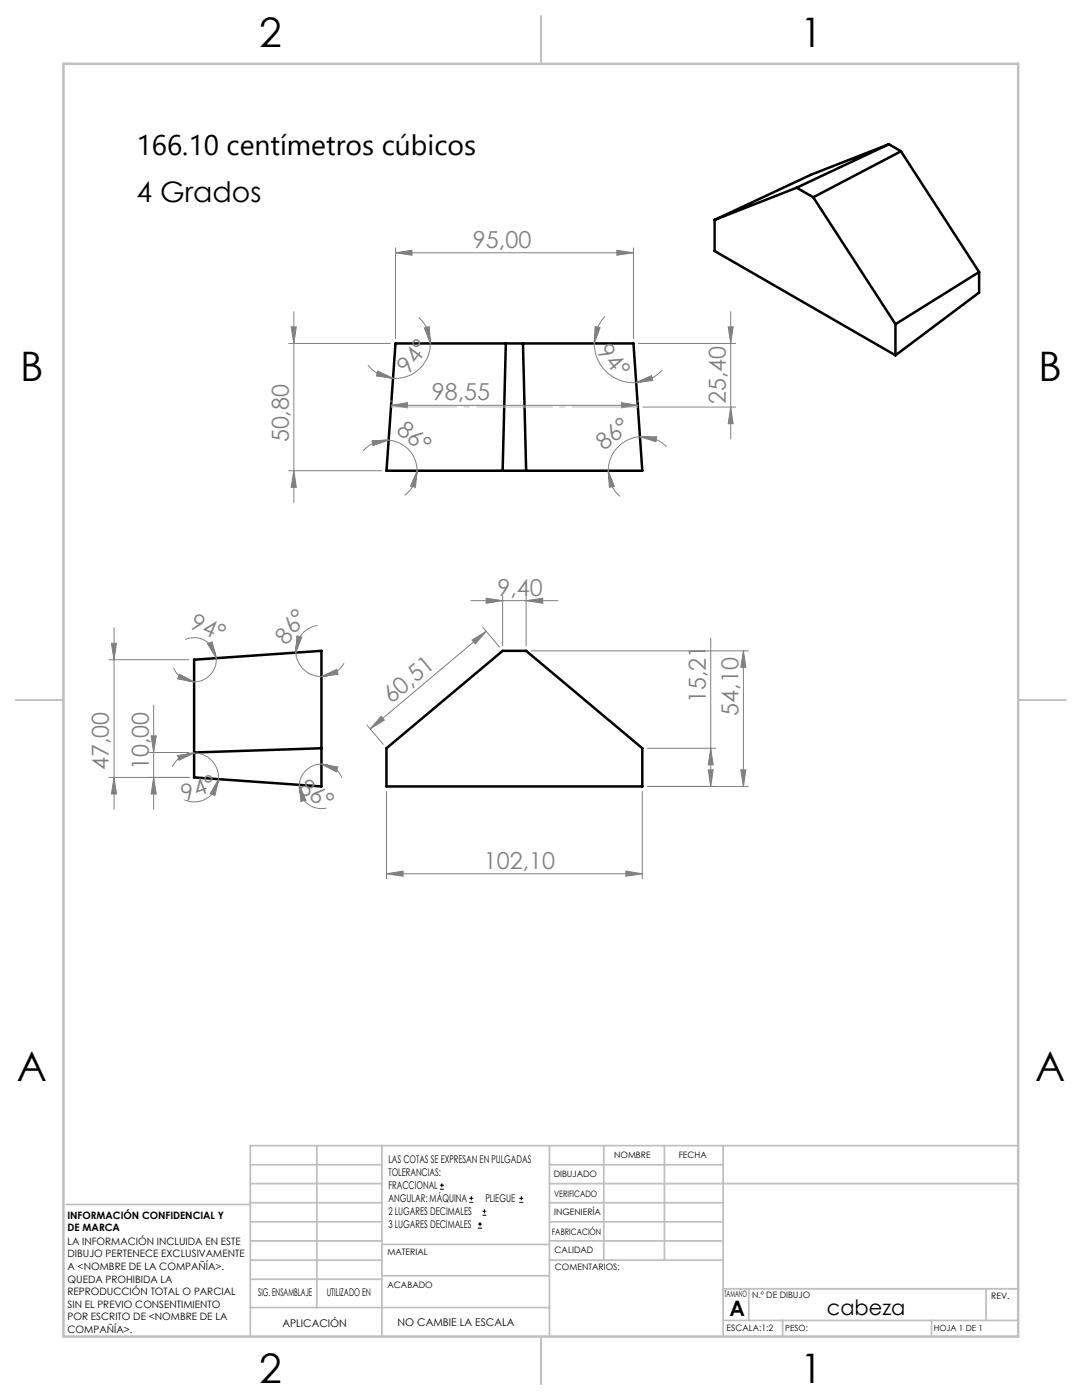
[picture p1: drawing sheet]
<svg xmlns="http://www.w3.org/2000/svg" width="216mm" height="279mm" viewBox="0 0 216 279" stroke-linecap="round" stroke-linejoin="round" font-family="sans-serif">
<g fill="none" stroke="#000" stroke-width=".5">
<path d="M159 37.5l-16.4 6.4M159 37.5l3.3 1.9M162.3 39.4l16.4 25.3M177.4 28.8l-18.4 8.7M177.4 28.8l2.4 1.4M177.4 28.8l-15.6 6.1-19.2 9M179.8 30.2l-17.5 9.2M179.8 30.2l15.6 24.1M142.6 43.9v6.2l36.1 20.8M195.4 54.3l-16.7 10.4M195.4 54.3v4.1l-16.7 12.5M78.9 68.5h47.5l1.8 25.4h-51.1z"/>
<path d="M100.9 68.5l-.6 25.4M104.4 68.5l.6 25.4M178.7 64.7v6.2M38.7 131.7l25.4-1.8v27.1l-25.4-1.8zM64.1 149.3l-25.4 .9M77.1 149.3l23.2-19.4h4.7l23.2 19.4v7.7h-51.1z"/>
</g>
<g fill="none" stroke="#000" stroke-width=".2">
<path d="M87.8 237.3h.8M87.8 236.5h.8M88.2 236.1v.9M93.6 240h.8M93.6 239.1h.8M94.1 238.7v.8M103.6 240h.8M103.6 239.1h.8M104 238.7v.8M95.4 245.1h.8M95.4 244.3h.8M95.8 243.9v.8"/>
<path d="M96.3 242.5h.7M96.3 241.7h.7M96.7 241.3v.8"/>
</g>
<g fill="none" stroke="#808080" stroke-width=".2">
<path d="M78.9 50.4l3.3-.4v.9zM78.9 49.5v18.1M78.9 50.4h47.5M123.1 50l3.3 .4-3.3 .5zM126.4 49.5v18.1M57.6 68.5h20.3M58.1 65.2h1l-.5 3.3zM58.6 62.2v38.1M73.4 72.8a6.9 6.9 0 0 0 5 2.7M75.4 74l3 1.5-3.3-.5zM78 79.9v.4M83.6 63.4a7 7 0 0 1 2.3 5.1"/>
<path d="M84.7 65.4l1-.2 .2 3.3zM85.9 68.5a7 7 0 0 1-7.5 7M118.6 68.5a7.8 7.8 0 0 0 8.3 7.8M118.7 65.2l1 .2-1.1 3.1zM120.7 63.1l-.3 .4a8 8 0 0 0-1.8 5M126.9 76.3l3.1-1.3 .2 1zM127.3 79.9v.4M127.4 68.5h19.4M132.2 73.8a7.9 7.9 0 0 1-5.3 2.5M145.3 65.2h1l-.5 3.3zM145.8 62.2v25.4M57.6 93.9h18.5"/>
<path d="M58.6 93.9l.5 3.4h-1zM74.2 87.9l3.3-.1-3.1 1.1zM77.5 87.8a6.1 6.1 0 0 1 5.7 6.1M77.5 87.8a6.2 6.2 0 0 0-5 2.2M78 80.9l3.3-.5v1zM78 80.9h49.3M83.2 93.9l-.3 3.4-1-.3zM83.2 93.9a6.2 6.2 0 0 1-2.4 4.9M121.4 93.9l1.2 3.1-1 .3zM121.4 93.9a6.9 6.9 0 0 0 2.3 5.2M124 80.4l3.3 .5-3.3 .5zM127.7 87.2h3.4l-.2 1z"/>
<path d="M127.7 87.2a6.8 6.8 0 0 0-6.3 6.7M127.7 87.2a6.5 6.5 0 0 1 5.3 1.9M128.3 81.2h18.5M145.8 81.2l.5 3.4h-1zM93.9 119.9h17.4M97 119.4l3.3 .5-3.3 .5zM100.3 118.9v10M105 119.9l3.3-.5v1zM105 118.9v10M21.7 131.7h16M22.2 128.4h1l-.4 3.3zM22.8 125.3v36.2"/>
<path d="M34.6 133.3a4.4 4.4 0 0 0 4.1 2.8M35.8 134.5l2.9 1.6-3.2-.6zM36.9 127.6a4.4 4.4 0 0 1 6.2 3.7M41.4 128.5l.9-.4 .8 3.2zM43.1 131.3a4.4 4.4 0 0 1-4.4 4.8M59 130.2a5.1 5.1 0 0 0 5.1 4.8M59.2 126.9l1 .2-1.2 3.1zM63.4 124.8a5.1 5.1 0 0 0-4.4 5.4M64.1 135l3.1-1.4 .3 1zM68.7 132.4a5.1 5.1 0 0 1-4.6 2.6M94.2 127.7l2.8-1.7-2.2 2.5zM96.4 125.2l3.3 3.9"/>
<path d="M97 126l-23.1 19.5M106 129.9h43.3M141.8 127.4v29.6M148.3 129.9l.5 3.3h-1zM148.3 129.9v27.1M21.7 155.2h16M22.8 155.2l.4 3.3h-1zM29.7 150.2h8M30.2 146.9h1l-.5 3.3zM30.7 155.2l.5 3.3h-1zM30.7 140.8v20.7M35.4 150.8l3.3-.5-3 1.4z"/>
<path d="M38.7 150.3a4.9 4.9 0 0 1 4.9 5.2M38.7 150.3a5 5 0 0 0-4.3 2.7M43.6 155.5l-.7 3.2-1-.3zM43.6 155.5a4.9 4.9 0 0 1-6.8 4.1M59.7 156.6l1.3 3.1-1 .2zM59.7 156.6a4.4 4.4 0 0 0 5.4 4.7M64.1 152.5l3.3 .6-.3 .9zM64.1 152.5a4.4 4.4 0 0 0-4.4 4.1M64.1 152.5a4.4 4.4 0 0 1 4.2 2.8M73.2 144.7l3.3 3.9M76.1 142.9l.6 .8-2.8 1.8zM77.1 157.9v17.5"/>
<path d="M128.2 157.9v17.5M129.2 157h20.1M129.2 149.3h13.6M141.3 153.6h1l-.5 3.4zM141.8 149.3l.5 3.3h-1zM147.8 153.6h1l-.5 3.4zM77.1 174.4l3.3-.6v1.1zM77.1 174.4h51.1M124.9 173.8l3.3 .6-3.3 .5z"/>
</g>
<path d="M127.3 81.2h-49.3" fill="none" stroke="#c0c0c0" stroke-width=".2" stroke-dasharray="15.2 1.3 1.3 1.3" stroke-dashoffset="2" stroke-linecap="butt"/>
<path d="M108 3.2v9.5M3.1 139.7h9.6M203.2 139.7h9.5M108 266.7v9.6" fill="none" stroke="#c0c0c0" stroke-width=".25"/>
<g fill="none" stroke="#c0c0c0" stroke-width=".35">
<path d="M50 232.4h26.2M50 236.2h26.2M63.2 228.6v32.3M76.2 228.6v38.1M109.6 228.6v38.1M109.6 232.4h34.7M109.6 236.2h93.6M120.5 228.6v22.9M132.6 228.6v22.9M144.3 228.6v38.1M203.2 228.6h-153.2v38.1M13.2 240.4h36.8"/>
<path d="M50 243.8h26.2M50 251.5h26.2M50 240h26.2M50 247.7h26.2M50 255.3h26.2M76.2 254.6h33.4M76.2 248.4h33.4M109.6 243.8h34.7M109.6 251.5h34.7M109.6 240h34.7M109.6 247.7h34.7M144.3 257.2h58.9"/>
<path d="M149.4 257.2v6.3M196.7 257.2v6.3M50 260.9h59.6M144.3 263.5h58.9M156.2 263.5v3.2M185.9 263.5v3.2"/>
</g>
<path d="M12.7 12.7h190.5v254h-190.5z" fill="none" stroke="#c0c0c0" stroke-width=".5"/>
<g fill="#808080">
<path d="M83.2 93.9l-.3 3.4-1-.3zM74.2 87.9l3.3-.1-3.1 1.1z"/>
<path d="M35.8 134.5l2.9 1.6-3.2-.6zM41.4 128.5l.9-.4 .8 3.2z"/>
<path d="M77.1 174.4l3.3-.6v1.1zM124.9 173.8l3.3 .6-3.3 .5zM97 119.4l3.3 .5-3.3 .5zM105 119.9l3.3-.5v1zM78.9 50.4l3.3-.4v.9zM123.1 50l3.3 .4-3.3 .5z"/>
<path d="M43.6 155.5l-.7 3.2-1-.3zM35.4 150.8l3.3-.5-3 1.4z"/>
<path d="M127.7 87.2h3.4l-.2 1zM121.4 93.9l1.2 3.1-1 .3z"/>
<path d="M94.2 127.7l2.8-1.7-2.2 2.5zM76.1 142.9l.6 .8-2.8 1.8z"/>
<path d="M59.2 126.9l1 .2-1.2 3.1zM64.1 135l3.1-1.4 .3 1z"/>
<path d="M75.4 74l3 1.5-3.3-.5zM84.7 65.4l1-.2 .2 3.3z"/>
<path d="M141.3 153.6h1l-.5 3.4zM141.8 149.3l.5 3.3h-1z"/>
<path d="M22.8 155.2l.4 3.3h-1zM22.2 128.4h1l-.4 3.3z"/>
<path d="M148.3 129.9l.5 3.3h-1zM147.8 153.6h1l-.5 3.4zM30.2 146.9h1l-.5 3.3zM30.7 155.2l.5 3.3h-1zM58.1 65.2h1l-.5 3.3zM58.6 93.9l.5 3.4h-1z"/>
<path d="M118.7 65.2l1 .2-1.1 3.1zM126.9 76.3l3.1-1.3 .2 1z"/>
<path d="M64.1 152.5l3.3 .6-.3 .9zM59.7 156.6l1.3 3.1-1 .2z"/>
<path d="M124 80.4l3.3 .5-3.3 .5zM78 80.9l3.3-.5v1z"/>
<path d="M145.3 65.2h1l-.5 3.3zM145.8 81.2l.5 3.4h-1z"/>
</g>
<g font-size="8.1">
<text x="51.7" y="9.3">2</text>
<text x="159.7" y="9.3">1</text>
<text x="4" y="76">B</text>
<text x="207.2" y="76">B</text>
<text x="3.3" y="215.7">A</text>
<text x="206.5" y="215.7">A</text>
<text x="51.7" y="276">2</text>
<text x="159.7" y="276">1</text>
</g>
<g font-size="5.6">
<text x="27.2" y="31">166.10 centímetros cúbicos</text>
<text x="27.2" y="40.4">4 Grados</text>
</g>
<g font-size="4.7" fill="#808080">
<text x="94.4" y="49.4">95,00</text>
<text x="118.9" y="70.2" transform="rotate(50 118.9 70.2)">94°</text>
<text x="81.5" y="74.9" transform="rotate(-53 81.5 74.9)">94°</text>
<text x="86.2" y="79.9">98,55</text>
<text x="144.8" y="80.6" transform="rotate(-90 144.8 80.6)">25,40</text>
<text x="57.6" y="88.3" transform="rotate(-90 57.6 88.3)">50,80</text>
<text x="78.9" y="86.2" transform="rotate(39 78.9 86.2)">86°</text>
<text x="120.5" y="90.1" transform="rotate(-39 120.5 90.1)">86°</text>
<text x="99.2" y="118.9">9,40</text>
<text x="37.7" y="125.3" transform="rotate(23 37.7 125.3)">94°</text>
<text x="57.1" y="128.9" transform="rotate(-52 57.1 128.9)">86°</text>
<text x="78.1" y="140.6" transform="rotate(-40 78.1 140.6)">60,51</text>
<text x="140.8" y="140.3" transform="rotate(-90 140.8 140.3)">15,21</text>
<text x="147.3" y="142.8" transform="rotate(-90 147.3 142.8)">54,10</text>
<text x="21.7" y="153.7" transform="rotate(-90 21.7 153.7)">47,00</text>
<text x="29.7" y="153.7" transform="rotate(-90 29.7 153.7)">10,00</text>
<text x="36.8" y="160" transform="rotate(-21 36.8 160)">94°</text>
<text x="59.3" y="157.8" transform="rotate(34 59.3 157.8)">86°</text>
<text x="96.5" y="173.3">102,10</text>
</g>
<g font-size="4.2">
<text x="145.6" y="262.7">A</text>
<text x="165" y="262.4">cabeza</text>
</g>
<g font-size="2.1">
<text x="77.5" y="232.2">LAS COTAS SE EXPRESAN EN PULGADAS</text>
<text x="77.5" y="234.7">TOLERANCIAS:</text>
<text x="77.5" y="237.3">FRACCIONAL</text>
<text x="77.5" y="239.9">ANGULAR: MÁQUINA</text>
<text x="96.9" y="239.9">PLIEGUE</text>
<text x="77.5" y="242.5">2 LUGARES DECIMALES</text>
<text x="77.5" y="245.1">3 LUGARES DECIMALES</text>
<text x="51.5" y="258.7">SIG. ENSAMBLAJE</text>
<text x="65.2" y="258.6">UTILIZADO EN</text>
<text x="56.3" y="264.8">APLICACIÓN</text>
<text x="79.3" y="264.6">NO CAMBIE LA ESCALA</text>
</g>
<g font-size="2">
<text x="13.5" y="243.2">INFORMACIÓN CONFIDENCIAL Y</text>
<text x="13.5" y="245.8">DE MARCA</text>
<text x="13.5" y="248.4">LA INFORMACIÓN INCLUIDA EN ESTE</text>
<text x="13.5" y="250.9">DIBUJO PERTENECE EXCLUSIVAMENTE</text>
<text x="13.5" y="253.4">A &lt;NOMBRE DE LA COMPAÑÍA&gt;.</text>
<text x="13.5" y="256">QUEDA PROHIBIDA LA</text>
<text x="13.5" y="258.5">REPRODUCCIÓN TOTAL O PARCIAL</text>
<text x="13.5" y="261">SIN EL PREVIO CONSENTIMIENTO</text>
<text x="13.5" y="263.5">POR ESCRITO DE &lt;NOMBRE DE LA</text>
<text x="13.5" y="266">COMPAÑÍA&gt;.</text>
</g>
<g font-size="1.8">
<text x="122.5" y="231.1">NOMBRE</text>
<text x="135.4" y="231.1">FECHA</text>
<text x="110.5" y="234.8">DIBUJADO</text>
<text x="110.5" y="238.9">VERIFICADO</text>
<text x="110.6" y="242.5">INGENIERÍA</text>
<text x="77.3" y="250.5">MATERIAL</text>
<text x="110.1" y="246.4">FABRICACIÓN</text>
<text x="110.7" y="250">CALIDAD</text>
<text x="77.3" y="257">ACABADO</text>
<text x="110.7" y="253.5">COMENTARIOS:</text>
<text x="144.5" y="258.9">TAMAÑO</text>
<text x="150.1" y="259.1">N.º DE DIBUJO</text>
<text x="197.8" y="259.2">REV.</text>
<text x="145" y="265.7">ESCALA:1:2</text>
</g>
<g font-size="1.7">
<text x="156.7" y="265.7">PESO:</text>
<text x="186.3" y="265.7">HOJA 1 DE 1</text>
</g>
</svg>
